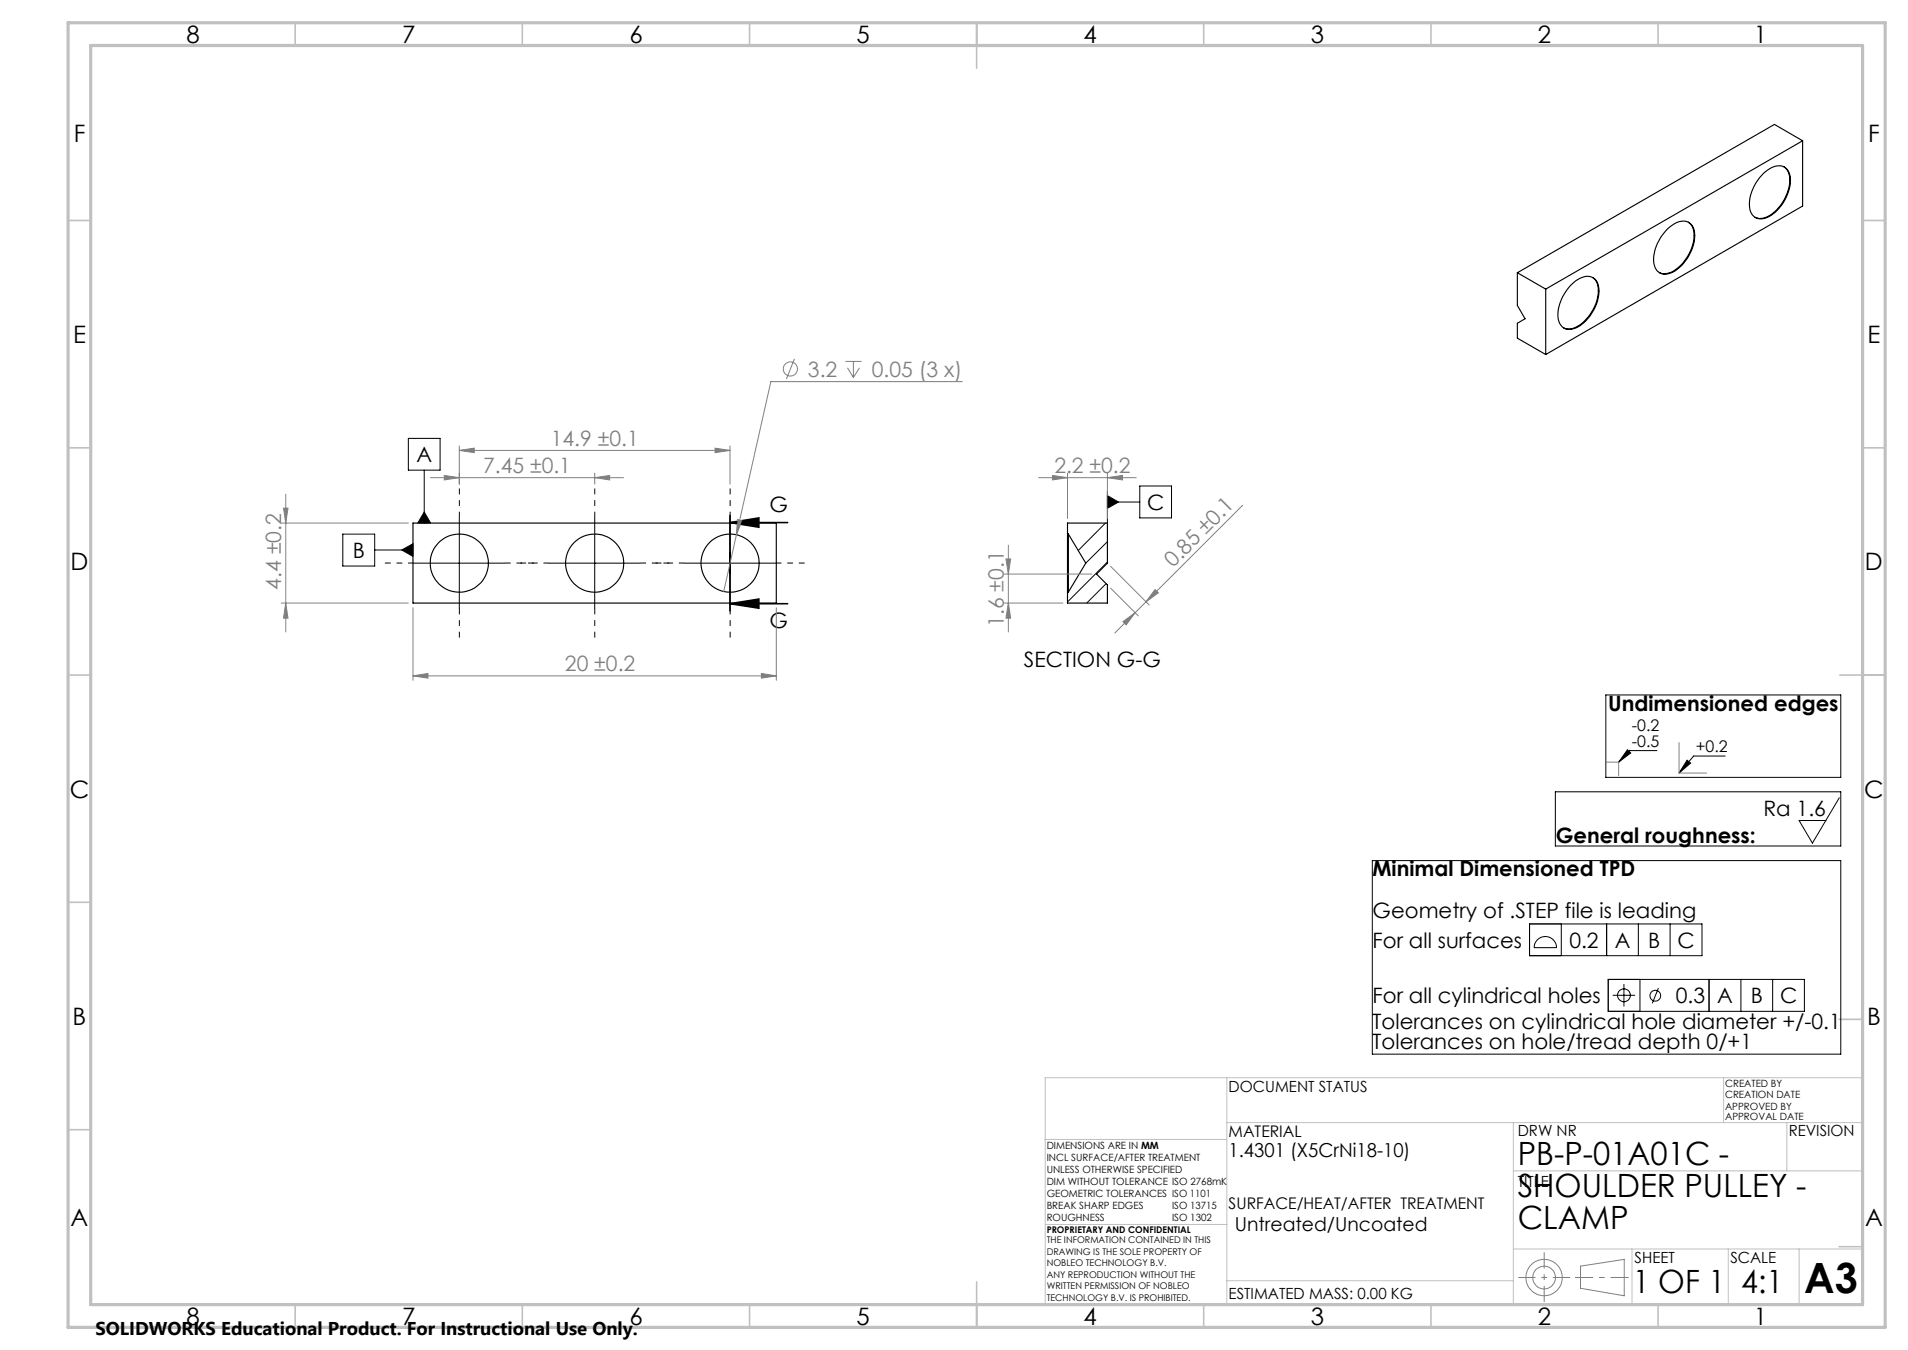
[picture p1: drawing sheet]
<svg xmlns="http://www.w3.org/2000/svg" width="420mm" height="297mm" viewBox="0 0 420 297" stroke-linecap="round" stroke-linejoin="round" font-family="sans-serif">
<g fill="none" stroke="#000" stroke-width=".22">
<path d="M89.9 96.4h7v7h-7zM75.5 117.5h7v7h-7zM93.4 112.6l1.4 2.5h-2.8zM93.4 103.4v11.7M101.1 113.9v20M130.9 113.9v20M160.7 113.9v20M243.3 115.1l-6 6M243.8 109l2.4 1.5-2.4 1.3zM243.8 119.2l-4.8 4.7M243.8 110.5h7.1M243.8 108.1v7"/>
<path d="M250.9 106.9h7v7h-7zM82.5 121h8.4M88.4 121l2.5-1.4v2.8zM91.1 123.9h20M120.9 123.9h20M150.7 123.9h20M243.5 128.4l-4.3 4.3M243.8 123.6l-8.8 8.8M353.5 152.9h51.7v18.1h-51.7zM358.2 165l.8 .7-2.7 2zM364.7 165.1h-5.9l-2.5 2.6M371.4 167.2l.7 .7-2.5 2.2z"/>
<path d="M379.8 166.3h-7l-3.2 3.8"/>
</g>
<g fill="none" stroke="#808080" stroke-width=".22">
<path d="M174.9 78.9l-1.8 4.5M186.1 79.5h3.6M187.9 79.5v3.5M101.1 99.1l3.3-.5v1zM101.1 98.1v8.4M101.1 99.1h59.6M157.4 98.6l3.3 .5-3.3 .5zM160.7 98.1v8.4M186.5 80.9l1.4 2.1M189.2 80.9l-1.3 2.1M211.8 84h-42.1l-10.4 46.1M61.9 115.1h28"/>
<path d="M62.4 111.8h1l-.5 3.3zM62.9 108.7v30.3M94.8 105.1h42.5M97.8 104.6l3.3 .5-3.3 .5zM130.9 105.1l3.3-.5v1zM130.9 104.1v2.4M162.3 114.3l1 .2-1.2 3.1zM222 119.9v19.1M228.6 105.1h21.5M231.7 104.6l3.3 .5-3.3 .5zM235 104.1v10M243.8 105.1l3.3-.5v1z"/>
<path d="M243.8 104.1v10M273.5 111.2l-28.1 28.1M61.9 132.7h28M62.9 132.7l.5 3.3h-1zM90.9 133.7v16M170.9 133.7v16M220.9 132.7h13.1M220.9 126.3h19.5M221.4 123h1.1l-.5 3.3zM222 132.7l.5 3.3h-1.1zM244.5 129.4l6.1 6.1M244.5 124.6l8.5 8.5"/>
<path d="M247.2 136.8l2.7-2-2 2.7zM254.2 129.7l.8 .7-2.7 2zM90.9 148.7l3.3-.5v1zM90.9 148.7h80M167.6 148.2l3.3 .5-3.3 .5zM353.6 167.7h2.7v2.9M369.6 163.4v6.7h6.1M347.9 278.5l9.6-1.4v8l-9.6-1.7z"/>
<circle cx="174" cy="81.2" r="1.55"/>
<circle cx="339.9" cy="281" r="2.51"/>
<circle cx="339.9" cy="281.1" r="4"/>
</g>
<path d="M334.2 281h11.4" fill="none" stroke="#808080" stroke-width=".22" stroke-dasharray="15.2 1.3 1.3 1.3" stroke-dashoffset="11.4" stroke-linecap="butt"/>
<path d="M339.9 275.5v10.9" fill="none" stroke="#808080" stroke-width=".22" stroke-dasharray="15.2 1.3 1.3 1.3" stroke-dashoffset="11.7" stroke-linecap="butt"/>
<path d="M346.7 281h11.8" fill="none" stroke="#808080" stroke-width=".22" stroke-dasharray="15.2 1.3 1.3 1.3" stroke-dashoffset="11.2" stroke-linecap="butt"/>
<g fill="none" stroke="#c0c0c0" stroke-width=".22">
<path d="M270.1 237.1v49.9M379.4 237.1v9.9M410.1 237.1h-180v49.9M230 250.7h40M270.1 247h140M333.1 257.6h77M333.1 247v40M393.3 247v10.6M230.2 269.4h39.9M333.1 274.8h77M359.2 274.8v12.2M380.4 274.8v12.2"/>
<path d="M396 274.8v12.2M270.1 281.8h63"/>
</g>
<g fill="none" stroke="#c0c0c0" stroke-width=".35">
<path d="M65 5v5M115 5v5M165 5v5M215 5v10M265 5v5M315 5v5M365 5v5M15 48.5h5M410 48.5h5M15 98.5h5M410 98.5h5M15 148.5h5"/>
<path d="M405 148.5h10M15 198.5h5M404.8 224.3h5M15 248.5h5M404.8 274.3h5M65 287v5M115 287v5M165 287v5M215 282v10M265 287v5M315 287v5M365 287v5"/>
</g>
<path d="M15 5h400v287h-400zM20 10h390v277h-390z" fill="none" stroke="#c0c0c0" stroke-width=".7"/>
<g fill="#000">
<path d="M93.4 112.6l1.4 2.5h-2.8zM88.4 121l2.5 1.4v-2.8zM243.8 109l2.4 1.5-2.4 1.3z"/>
<path d="M160.7 115l6.3-1.1v2.1zM160.7 132.8l6.3-1v2z"/>
<path d="M371.4 167.2l.7 .7-2.5 2.2zM358.2 165l.8 .7-2.7 2z"/>
</g>
<g fill="none" stroke="#000" stroke-width=".25">
<path d="M388.2 38.1a4.4 4.4 0 0 1 4.4-1.4 3.8 3.8 0 0 1 1.3 4.5 9.2 9.2 0 0 1-5.7 6.9 2.56 2.56 0 0 1-3.1-2.9 10.1 10.1 0 0 1 3.1-7.1zM392.7 36.7a4 4 0 0 1 1.1 4.5 9.2 9.2 0 0 1-5.7 6.8l-.8 .1-1-.3M396.8 31l-56.5 32.6M396.8 31v14.3l-56.5 32.7M396.8 31l-6.2-3.6-56.6 32.6M366.8 50.7a5 5 0 0 1 4.4-2 3 3 0 0 1 1.8 3.6 9.6 9.6 0 0 1-5.4 7.8 2.63 2.63 0 0 1-3.6-2.8 9.9 9.9 0 0 1 2.8-6.6zM371.7 48.9a3.6 3.6 0 0 1 1.2 3.9 9.9 9.9 0 0 1-5.4 7.2l-1.2 .2-1-.2M334 60v7.2l1.7 2.9-1.7 1v3.3l6.3 3.6M334 60l6.3 3.6M340.3 63.6v14.4M345.7 62.8a4.6 4.6 0 0 1 4.7-1.8 3.3 3.3 0 0 1 1.6 3.5 9.5 9.5 0 0 1-5.5 7.8 2.59 2.59 0 0 1-3.6-2.8 10.1 10.1 0 0 1 2.8-6.7zM350.6 61.1a4 4 0 0 1 1 4.4 9.2 9.2 0 0 1-5.6 6.8l-1.2 .1-.6-.3"/>
<path d="M90.9 115.1h80v17.6h-80zM235 117.5v12.8M235 117.5v-2.4h8.8v8.8l-2.4 2.4 2.4 2.4v4h-8.8v-2.4M235 117.5h.2M235.2 117.5v12.8M235.2 117.5l3.8 6.4-3.8 6.4M235 130.3h.2"/>
<circle cx="101.1" cy="123.9" r="6.4"/>
<circle cx="130.9" cy="123.9" r="6.4"/>
<circle cx="160.7" cy="123.9" r="6.4"/>
</g>
<path d="M160.7 115l6.3-1.1v2.1zM160.7 115h12.7M160.7 113.4v21M160.7 132.8l6.3-1v2zM160.7 132.8h12.7" fill="none" stroke="#000" stroke-width=".35"/>
<path d="M101.1 113.9v-6.4M130.9 113.9v-6.4M160.7 113.9v-6.4M91.1 123.9h-6.4M101.1 133.9v6.4M111.1 123.9h6.4M120.9 123.9h-6.4M130.9 133.9v6.4M140.9 123.9h6.4M150.7 123.9h-6.4M160.7 133.9v6.4M170.7 123.9h6.4" fill="none" stroke="#000" stroke-width=".22" stroke-dasharray="15.2 1.3 1.3 1.3" stroke-dashoffset="13.9" stroke-linecap="butt"/>
<g fill="#808080">
<path d="M243.8 105.1l3.3-.5v1zM231.7 104.6l3.3 .5-3.3 .5z"/>
<path d="M162.3 114.3l-.2 3.3 1.2-3.1zM90.9 148.7l3.3-.5v1zM167.6 148.2l3.3 .5-3.3 .5zM97.8 104.6l3.3 .5-3.3 .5zM130.9 105.1l3.3-.5v1zM101.1 99.1l3.3-.5v1zM157.4 98.6l3.3 .5-3.3 .5z"/>
<path d="M247.2 136.8l2.7-2-2 2.7zM254.2 129.7l.8 .7-2.7 2z"/>
<path d="M62.4 111.8h1l-.5 3.3zM62.9 132.7l.5 3.3h-1zM221.4 123h1.1l-.5 3.3zM222 132.7l.5 3.3h-1.1z"/>
</g>
<g fill="none" stroke="#000" stroke-width=".22">
<path d="M342.4 174.2h62.8v11.9h-62.8zM404.9 175.5l-5.9 10-3-5h5.9M302.1 189.3h103.1v42.6h-103.1zM336.7 203.3h37.9v7h-37.9zM338.3 206.8a2.45 2.45 0 0 1 2.8-.6 2.45 2.45 0 0 1 1.5 2.3h-4.9a2.48 2.48 0 0 1 .6-1.7zM343.7 203.3v7M353.7 203.3v7M354 215.5h43.2v7h-43.2zM355 219h4.9M357.5 216.5v4.9M360.6 203.3v7M361 215.5v7"/>
<path d="M365.1 217.4l-1.4 3.3M367.6 203.3v7M376.2 215.5v7M383.2 215.5v7M390.2 215.5v7"/>
<circle cx="357.5" cy="219" r="1.41"/>
<circle cx="364.4" cy="219.1" r="1.19"/>
</g>
<text font-size="9.2" x="397.2" y="284.5">A3</text>
<g font-size="7.1">
<text x="334.1" y="256.2">PB-P-01A01C -</text>
<text x="334.1" y="263.3">SHOULDER PULLEY -</text>
<text x="334.1" y="270.3">CLAMP</text>
<text x="359.4" y="284.5">1 OF 1</text>
<text x="383.3" y="284.5">4:1</text>
</g>
<g font-size="5.3">
<text x="41" y="9.5">8</text>
<text x="88.5" y="9.5">7</text>
<text x="138.5" y="9.5">6</text>
<text x="188.5" y="9.5">5</text>
<text x="238.5" y="9.5">4</text>
<text x="288.5" y="9.5">3</text>
<text x="338.5" y="9.5">2</text>
<text x="386" y="9.5">1</text>
<text x="16.2" y="31.3">F</text>
<text x="411.2" y="31.3">F</text>
<text x="16.1" y="75.5">E</text>
<text x="411.1" y="75.5">E</text>
<text x="15.5" y="125.5">D</text>
<text x="410.5" y="125.5">D</text>
<text x="15.4" y="175.5">C</text>
<text x="410.4" y="175.5">C</text>
<text x="16" y="225.5">B</text>
<text x="411" y="225.5">B</text>
<text x="15.5" y="269.8">A</text>
<text x="410.5" y="269.8">A</text>
<text x="41" y="291.5">8</text>
<text x="88.5" y="291.5">7</text>
<text x="138.5" y="291.5">6</text>
<text x="188.5" y="291.5">5</text>
<text x="238.5" y="291.5">4</text>
<text x="288.5" y="291.5">3</text>
<text x="338.5" y="291.5">2</text>
<text x="386" y="291.5">1</text>
</g>
<g font-size="4.7" fill="#808080">
<text x="177.9" y="82.9">3.2</text>
<text x="191.9" y="82.9">0.05 (3 x)</text>
<text x="121.2" y="98.1">14.9 ±0.1</text>
<text x="106.3" y="104.1">7.45 ±0.1</text>
<text x="232.1" y="104.1">2.2 ±0.2</text>
<text x="258.2" y="125" transform="rotate(-45 258.2 125)">0.85 ±0.1</text>
<text x="61.9" y="129.7" transform="rotate(-90 61.9 129.7)">4.4 ±0.2</text>
<text x="221" y="137.9" transform="rotate(-90 221 137.9)">1.6 ±0.1</text>
<text x="124.4" y="147.7">20 ±0.2</text>
</g>
<g font-size="4.7">
<text x="91.7" y="101.7">A</text>
<text x="169.4" y="112.7">G</text>
<text x="252.5" y="112.2">C</text>
<text x="77.6" y="122.8">B</text>
<text x="169.4" y="138.2">G</text>
<text x="225.4" y="146.8">SECTION G-G</text>
<text x="354" y="156.4">Undimensioned edges</text>
<text x="388.2" y="179.5">Ra 1.6</text>
<text x="342.5" y="185.5">General roughness:</text>
<text x="302.1" y="192.8">Minimal Dimensioned TPD</text>
<text x="302.1" y="201.9">Geometry of .STEP file is leading</text>
<text x="302.1" y="208.5">For all surfaces</text>
<text x="345.5" y="208.5">0.2</text>
<text x="355.4" y="208.5">A</text>
<text x="362.8" y="208.5">B</text>
<text x="369.3" y="208.5">C</text>
<text x="302.1" y="220.7">For all cylindrical holes</text>
<text x="368.9" y="220.7">0.3</text>
<text x="378" y="220.7">A</text>
<text x="385.4" y="220.7">B</text>
<text x="391.8" y="220.7">C</text>
<text x="302.1" y="226.3">Tolerances on cylindrical hole diameter +/-0.1</text>
<text x="302.1" y="230.9">Tolerances on hole/tread depth 0/+1</text>
</g>
<g font-size="4.2">
<text x="270.4" y="254.6">1.4301 (X5CrNi18-10)</text>
<text x="271.8" y="270.8">Untreated/Uncoated</text>
</g>
<text font-size="4.1" x="21" y="293.7">SOLIDWORKS Educational Product. For Instructional Use Only.</text>
<g font-size="3.5">
<text x="359.2" y="160.9">-0.2</text>
<text x="359.2" y="164.3">-0.5</text>
<text x="373.3" y="165.5">+0.2</text>
<text x="270.4" y="250.1">MATERIAL</text>
<text x="270.4" y="266">SURFACE/HEAT/AFTER TREATMENT</text>
</g>
<g font-size="3.4">
<text x="270.4" y="240.2">DOCUMENT STATUS</text>
<text x="334.1" y="250">DRW NR</text>
<text x="393.7" y="250">REVISION</text>
<text x="334.1" y="261.1">TITLE</text>
<text x="359.8" y="277.9">SHEET</text>
<text x="380.9" y="277.9">SCALE</text>
<text x="270.4" y="285.7">ESTIMATED MASS: 0.00 KG</text>
</g>
<g font-size="2.2">
<text x="379.7" y="239.1">CREATED BY</text>
<text x="379.7" y="244.2">APPROVED BY</text>
<text x="379.7" y="241.6">CREATION DATE</text>
<text x="379.7" y="246.5">APPROVAL DATE</text>
<text x="230.4" y="252.7">DIMENSIONS ARE IN MM</text>
<text x="230.4" y="255.4">INCL SURFACE/AFTER TREATMENT</text>
<text x="230.4" y="258">UNLESS OTHERWISE SPECIFIED</text>
<text x="230.4" y="260.7">DIM WITHOUT TOLERANCE ISO 2768mK</text>
<text x="230.4" y="263.3">GEOMETRIC TOLERANCES ISO 1101</text>
<text x="230.4" y="266">BREAK SHARP EDGES</text>
<text x="230.4" y="268.6">ROUGHNESS</text>
<text x="258" y="266">ISO 13715</text>
<text x="258" y="268.7">ISO 1302</text>
</g>
<g font-size="2">
<text x="230.4" y="271.3">PROPRIETARY AND CONFIDENTIAL</text>
<text x="230.4" y="273.5">THE INFORMATION CONTAINED IN THIS</text>
<text x="230.4" y="276.1">DRAWING IS THE SOLE PROPERTY OF</text>
<text x="230.4" y="278.6">NOBLEO TECHNOLOGY B.V.</text>
<text x="230.4" y="281.1">ANY REPRODUCTION WITHOUT THE</text>
<text x="230.4" y="283.6">WRITTEN PERMISSION OF NOBLEO</text>
<text x="230.4" y="286.2">TECHNOLOGY B.V. IS PROHIBITED.</text>
</g>
</svg>
